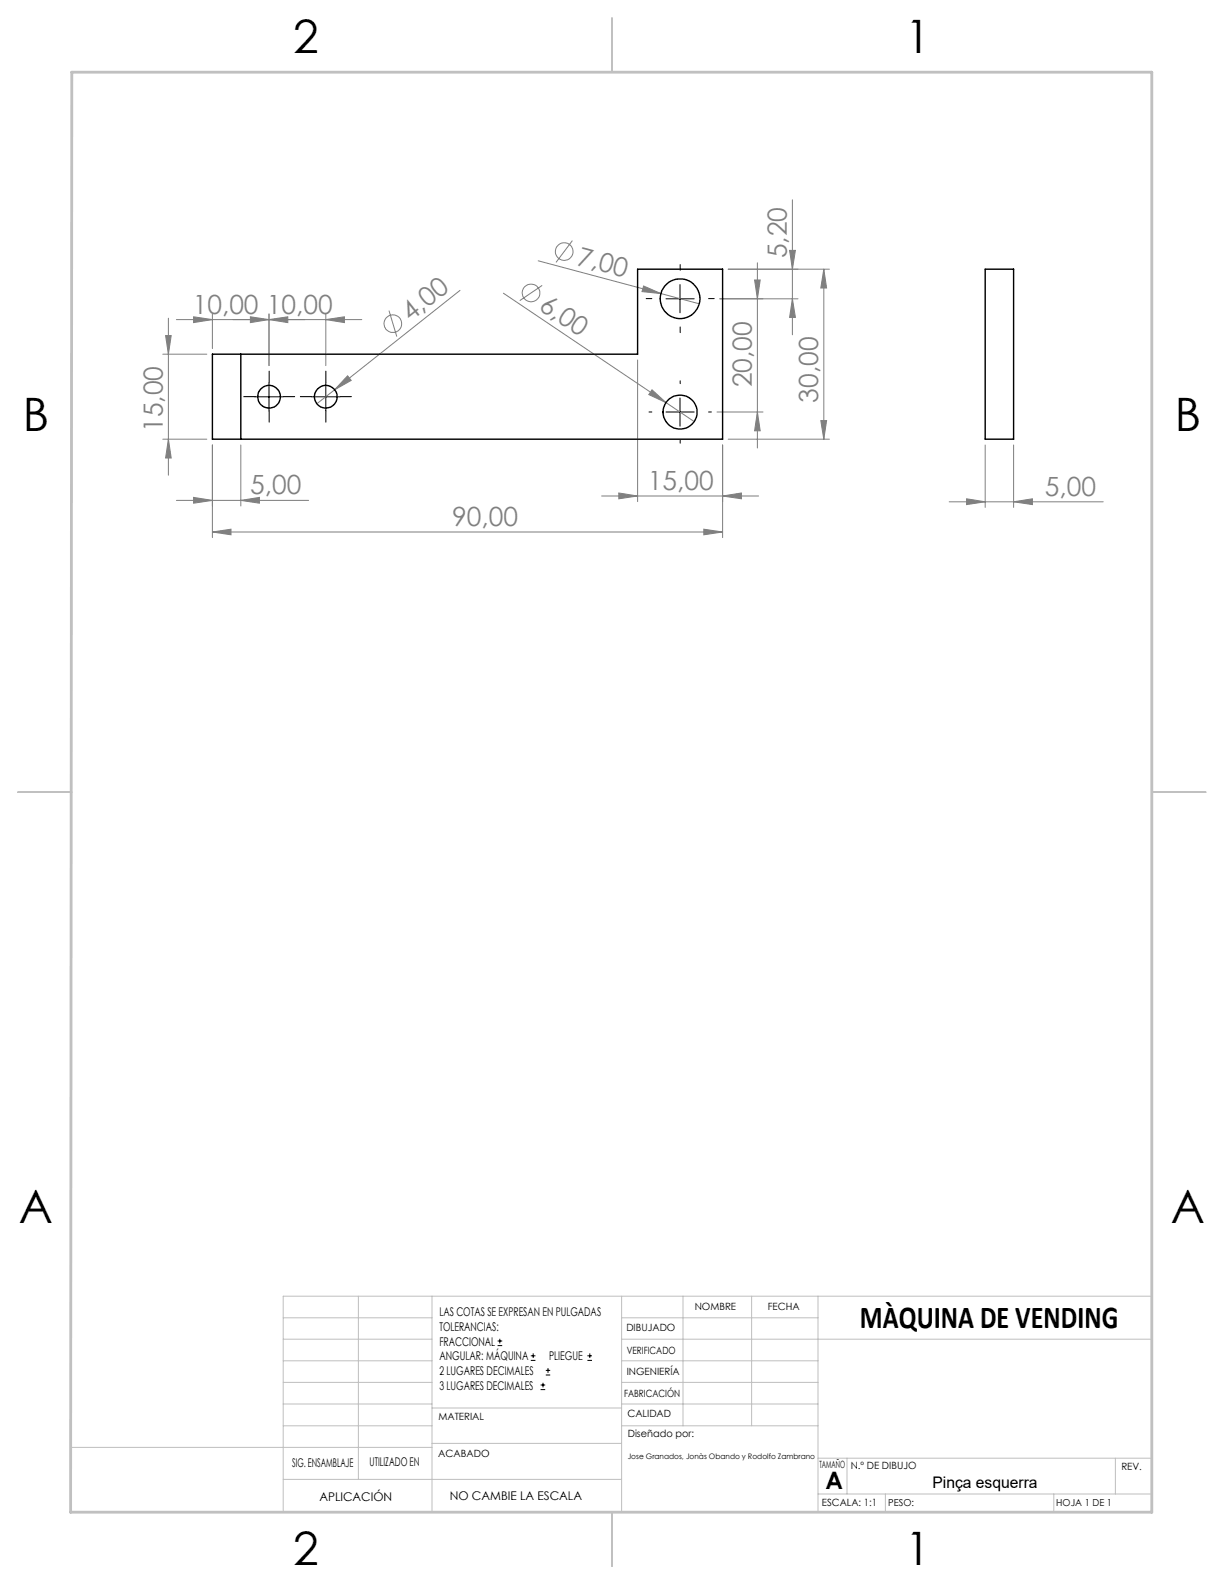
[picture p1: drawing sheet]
<svg xmlns="http://www.w3.org/2000/svg" width="216mm" height="279mm" viewBox="0 0 216 279" stroke-linecap="round" stroke-linejoin="round" font-family="sans-serif">
<g fill="none" stroke="#c0c0c0" stroke-width=".18">
<path d="M50 232.4h26.2M50 236.2h26.2M63.2 228.6v32.3M76.2 228.6v38.1M109.6 228.6v38.1M109.6 232.4h34.7M109.6 236.2h93.6M120.5 228.6v22.9M132.6 228.6v22.9M144.3 228.6v38.1M203.2 228.6h-153.2v38.1M12.5 255.3h63.7"/>
<path d="M50 243.8h26.2M50 251.5h26.2M50 240h26.2M50 247.7h26.2M76.2 254.6h33.4M76.2 248.4h33.4M109.6 243.8h34.7M109.6 251.5h34.7M109.6 240h34.7M109.6 247.7h34.7M144.3 257.2h58.9M149.4 257.2v6.3"/>
<path d="M196.7 257.2v6.3M50 260.9h59.6M144.3 263.5h58.9M156.2 263.5v3.2M185.9 263.5v3.2"/>
</g>
<path d="M108 3.2v9.5M3.1 139.7h9.6M203.2 139.7h9.5M108 266.7v9.6" fill="none" stroke="#c0c0c0" stroke-width=".25"/>
<path d="M12.7 12.7h190.5v254h-190.7z" fill="none" stroke="#c0c0c0" stroke-width=".5"/>
<g fill="none" stroke="#808080" stroke-width=".18">
<path d="M139.8 35.2v23.9M29.2 59.2h1l-.5 3.3zM29.7 56.1v27.7M34.1 55.9l3.4 .5-3.4 .5zM37.5 55.4v6.1M44.2 55.9l3.2 .5-3.2 .5zM47.4 56.4l3.4-.5v1zM47.4 55.4v9.1M57.5 56.4l3.2-.5v1zM57.5 55.4v9.1M63.8 56.4h-32.7M68.6 54.8l1.4 4.6"/>
<path d="M81.1 51.2l-22.1 17.6M88.8 51.7l33.6 22.7M94.9 46l28.4 7.6M95.6 50.3l-3.9 2.7M101 42.4l-2.9 3.9M113.5 50.4l3.1 1.4-3.4-.4zM127 52.7h13.8M128.4 47.5h17.9M133.1 49.4h1l-.5 3.3zM133.6 46.4v32.6M139.3 44.2h1l-.5 3.3zM139.8 52.7l.5 3.3h-1z"/>
<path d="M145.3 47.5v30M145.3 47.5l.5 3.3h-1zM28.7 77.5h7.8M28.7 62.5h7.8M29.7 77.5l.5 3.3h-1zM37.5 78.5v16.3M42.5 78.5v10.8M59 68.8l-3.1 2.4M61.3 66.3l.6 .8-2.9 1.7zM112.5 63.5v25M115 68.8l2.5 2.2-3.1-1.4zM126.5 72.7h8.1"/>
<path d="M127.5 78.5v16.3M128.4 77.5h17.9M133.6 72.7l.5 3.3h-1zM144.8 74.2h1l-.5 3.3zM173.8 78.5v11M178.8 78.5v11M31.1 88.3h23.3M34.1 87.7l3.4 .6-3.4 .5zM37.5 93.8l3.2-.5v1zM37.5 93.8h90M42.5 88.3l3.3-.6v1.1zM106.1 87.5h27.7"/>
<path d="M109.1 87l3.4 .5-3.4 .5zM124.1 93.3l3.4 .5-3.4 .5zM127.5 87.5l3.3-.5v1zM167.4 88.5h27.2M170.5 88l3.3 .5-3.3 .5zM178.8 88.5l3.3-.5v1z"/>
<circle cx="69.3" cy="57.1" r="1.55"/>
<circle cx="93.7" cy="51.7" r="1.56"/>
<circle cx="99.5" cy="44.4" r="1.56"/>
</g>
<g fill="none" stroke="#000" stroke-width=".18" stroke-dasharray="15.2 1.3 1.3 1.3">
<path d="M115 52.7h-1M120 47.7v-1M120 57.7v1M125 52.7h1M45 70h-2M47.5 67.5v-2M47.5 72.5v2M50 70h2M55 70h-2M57.5 67.5v-2M57.5 72.5v2M60 70h2"/>
<path d="M115 72.7h-.5M120 67.7v-.5M120 77.7v.5M125 72.7h.5"/>
</g>
<path d="M117.5 52.7h4.9M119.9 50.2v5M44.9 70h5.1M47.4 67.5v5M55 70h5M57.5 67.5v5M117.5 72.7h4.9M119.9 70.2v5" fill="none" stroke="#000" stroke-width=".18"/>
<g fill="#808080">
<path d="M115 68.8l2.5 2.2-3.1-1.4z"/>
<path d="M113.5 50.4l3.1 1.4-3.4-.4z"/>
<path d="M61.3 66.3l.6 .8-2.9 1.7z"/>
<path d="M124.1 93.3l3.4 .5-3.4 .5zM37.5 93.8l3.2-.5v1zM42.5 88.3l3.3-.6v1.1zM34.1 87.7l3.4 .6-3.4 .5zM47.4 56.4l3.4-.5v1zM34.1 55.9l3.4 .5-3.4 .5zM127.5 87.5l3.3-.5v1zM109.1 87l3.4 .5-3.4 .5z"/>
<path d="M44.2 55.9l3.2 .5-3.2 .5zM57.5 56.4l3.2-.5v1zM170.5 88l3.3 .5-3.3 .5zM178.8 88.5l3.3-.5v1z"/>
<path d="M139.8 52.7l.5 3.3h-1zM139.3 44.2h1l-.5 3.3zM29.7 77.5l.5 3.3h-1zM29.2 59.2h1l-.5 3.3z"/>
<path d="M133.1 49.4h1l-.5 3.3zM133.6 72.7l.5 3.3h-1zM145.3 47.5l.5 3.3h-1zM144.8 74.2h1l-.5 3.3z"/>
</g>
<g fill="none" stroke="#000" stroke-width=".25">
<path d="M173.8 47.5h5v30h-5zM37.5 62.5h75v-15h15v30h-90zM42.5 62.5v15"/>
<circle cx="120" cy="52.7" r="3.5"/>
<circle cx="47.5" cy="70" r="2"/>
<circle cx="57.5" cy="70" r="2"/>
<circle cx="119.9" cy="72.7" r="3"/>
</g>
<g fill="none" stroke="#000" stroke-width=".18">
<path d="M87.8 237.3h.8M87.8 236.5h.8M88.2 236.1v.9M93.6 240h.8M93.6 239.1h.8M94.1 238.7v.8M103.6 240h.8M103.6 239.1h.8M104 238.7v.8M95.4 245.1h.8M95.4 244.3h.8M95.8 243.9v.8"/>
<path d="M96.3 242.5h.7M96.3 241.7h.7M96.7 241.3v.8"/>
</g>
<g font-size="8.1">
<text x="51.7" y="9.3">2</text>
<text x="159.7" y="9.3">1</text>
<text x="4" y="76">B</text>
<text x="207.2" y="76">B</text>
<text x="3.3" y="215.7">A</text>
<text x="206.5" y="215.7">A</text>
<text x="51.7" y="276">2</text>
<text x="159.7" y="276">1</text>
</g>
<text font-size="5.6" x="151.7" y="234.3">MÀQUINA DE VENDING</text>
<g font-size="4.7" fill="#808080">
<text x="101.6" y="46.7" transform="rotate(15 101.6 46.7)">7,00</text>
<text x="138.8" y="45.6" transform="rotate(-90 138.8 45.6)">5,20</text>
<text x="34" y="55.3">10,00 10,00</text>
<text x="72.4" y="56.8" transform="rotate(-38 72.4 56.8)">4,00</text>
<text x="94.9" y="54.5" transform="rotate(34 94.9 54.5)">6,00</text>
<text x="132.6" y="68.3" transform="rotate(-90 132.6 68.3)">20,00</text>
<text x="144.3" y="71" transform="rotate(-90 144.3 71)">30,00</text>
<text x="28.7" y="76.2" transform="rotate(-90 28.7 76.2)">15,00</text>
<text x="44.1" y="87.2">5,00</text>
<text x="114.3" y="86.5">15,00</text>
<text x="184.3" y="87.5">5,00</text>
<text x="79.8" y="92.8">90,00</text>
</g>
<text font-size="4.2" x="145.6" y="262.7">A</text>
<text font-size="2.8" x="164.5" y="262.5">Pinça esquerra</text>
<g font-size="2.1">
<text x="77.5" y="232.2">LAS COTAS SE EXPRESAN EN PULGADAS</text>
<text x="77.5" y="234.7">TOLERANCIAS:</text>
<text x="77.5" y="237.3">FRACCIONAL</text>
<text x="77.5" y="239.9">ANGULAR: MÁQUINA</text>
<text x="96.9" y="239.9">PLIEGUE</text>
<text x="77.5" y="242.5">2 LUGARES DECIMALES</text>
<text x="77.5" y="245.1">3 LUGARES DECIMALES</text>
<text x="51.5" y="258.7">SIG. ENSAMBLAJE</text>
<text x="65.2" y="258.6">UTILIZADO EN</text>
<text x="56.3" y="264.8">APLICACIÓN</text>
<text x="79.3" y="264.6">NO CAMBIE LA ESCALA</text>
</g>
<g font-size="1.8">
<text x="122.5" y="231.1">NOMBRE</text>
<text x="135.4" y="231.1">FECHA</text>
<text x="110.5" y="234.8">DIBUJADO</text>
<text x="110.5" y="238.9">VERIFICADO</text>
<text x="110.6" y="242.5">INGENIERÍA</text>
<text x="77.3" y="250.5">MATERIAL</text>
<text x="110.1" y="246.4">FABRICACIÓN</text>
<text x="110.7" y="250">CALIDAD</text>
<text x="77.3" y="257">ACABADO</text>
<text x="110.7" y="253.5">Diseñado por:</text>
<text x="144.5" y="258.9">TAMAÑO</text>
<text x="150.1" y="259.1">N.º DE DIBUJO</text>
<text x="197.8" y="259.2">REV.</text>
<text x="145" y="265.7">ESCALA: 1:1</text>
</g>
<g font-size="1.7">
<text x="156.7" y="265.7">PESO:</text>
<text x="186.3" y="265.7">HOJA 1 DE 1</text>
</g>
<text font-size="1.3" x="110.7" y="257.4">Jose Granados, Jonàs Obando y Rodolfo Zambrano</text>
</svg>
